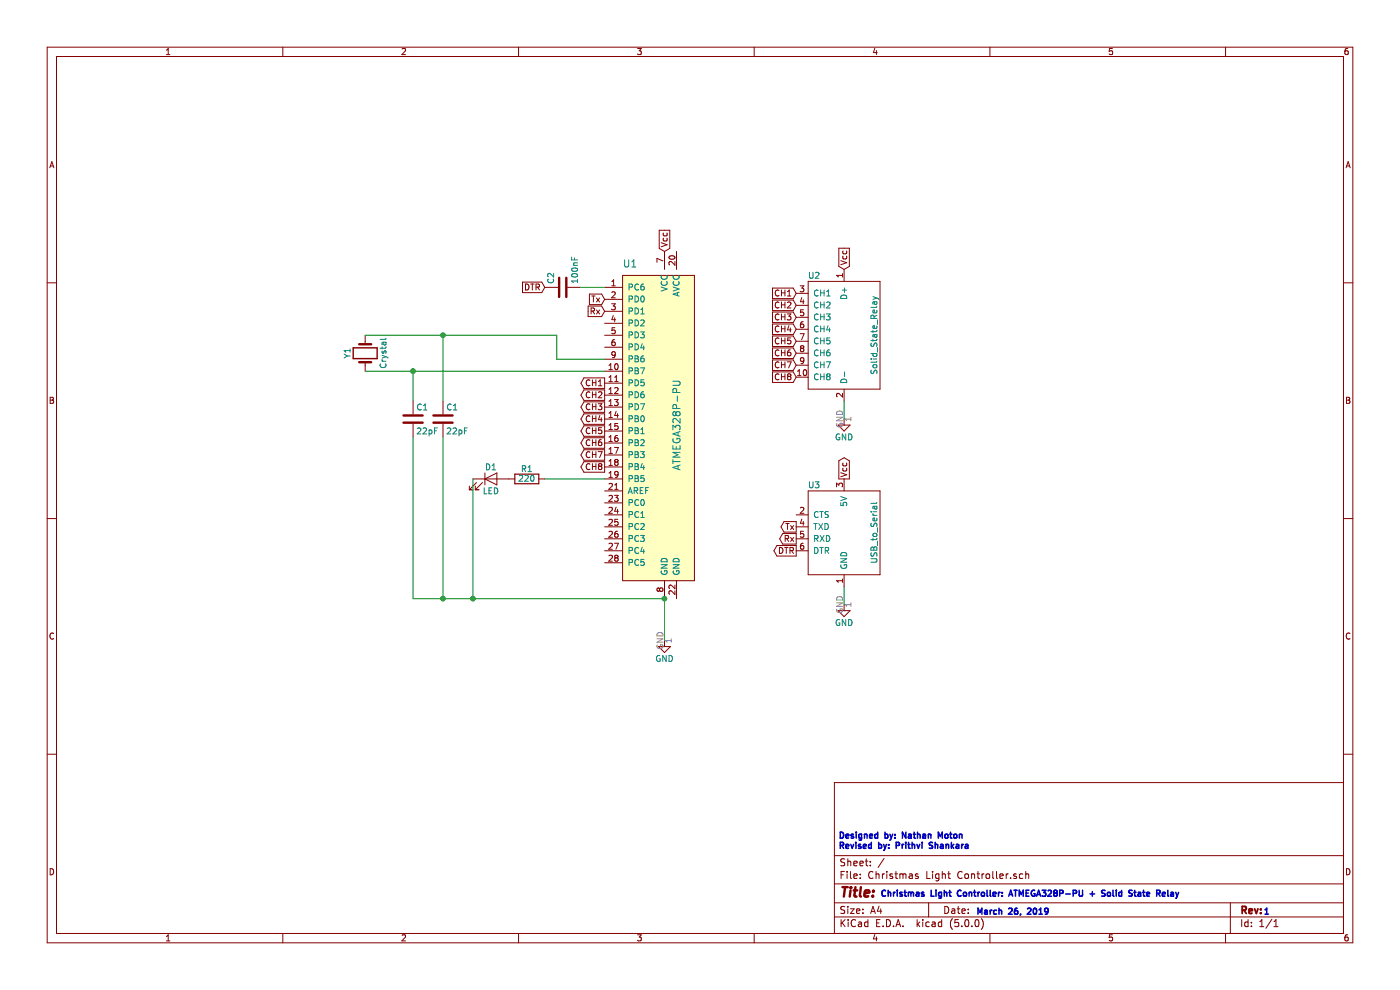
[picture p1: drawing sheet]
EESchema Schematic File Version 4
EELAYER 26 0
EELAYER END
$Descr A4 11693 8268
encoding utf-8
Sheet 1 1
Title ""
Date ""
Rev ""
Comp ""
Comment1 ""
Comment2 ""
Comment3 ""
Comment4 ""
$EndDescr
$Comp
L dk_Embedded-Microcontrollers:ATMEGA328P-PU U1
U 1 1
P 5550 3500
F 0 "U1" H 5200 4800 60  0000 L CNN
F 1 "ATMEGA328P-PU" V 5650 3450 60  0000 C CNN
F 2 "digikey-footprints:DIP-28_W7.62mm" H 5750 3700 60  0001 L CNN
F 3 "http://www.microchip.com/mymicrochip/filehandler.aspx?ddocname=en589968" H 5750 3800 60  0001 L CNN
F 4 "ATMEGA328P-PU-ND" H 5750 3900 60  0001 L CNN "Digi-Key_PN"
F 5 "ATMEGA328P-PU" H 5750 4000 60  0001 L CNN "MPN"
F 6 "Integrated Circuits (ICs)" H 5750 4100 60  0001 L CNN "Category"
F 7 "Embedded - Microcontrollers" H 5750 4200 60  0001 L CNN "Family"
F 8 "http://www.microchip.com/mymicrochip/filehandler.aspx?ddocname=en589968" H 5750 4300 60  0001 L CNN "DK_Datasheet_Link"
F 9 "/product-detail/en/microchip-technology/ATMEGA328P-PU/ATMEGA328P-PU-ND/1914589" H 5750 4400 60  0001 L CNN "DK_Detail_Page"
F 10 "IC MCU 8BIT 32KB FLASH 28DIP" H 5750 4500 60  0001 L CNN "Description"
F 11 "Microchip Technology" H 5750 4600 60  0001 L CNN "Manufacturer"
F 12 "Active" H 5750 4700 60  0001 L CNN "Status"
	1    5550 3500
	1    0    0    -1  
$EndComp
$Comp
L Device:Crystal Y1
U 1 1
P 3050 2950
F 0 "Y1" H 3050 3100 50  0000 C CNN
F 1 "Crystal" H 3050 2800 50  0000 C CNN
F 2 "" H 3050 2950 50  0001 C CNN
F 3 "~" H 3050 2950 50  0001 C CNN
	1    3050 2950
	0    -1   -1   0   
$EndComp
Wire Wire Line
	4650 2800 4650 3000
Wire Wire Line
	4650 3000 5050 3000
Wire Wire Line
	3700 3350 3700 2800
Wire Wire Line
	3050 2800 3700 2800
$Comp
L Device:C C1
U 1 1
P 3450 3500
F 0 "C1" H 3475 3600 50  0000 L CNN
F 1 "22pF" H 3475 3400 50  0000 L CNN
F 2 "" H 3488 3350 50  0001 C CNN
F 3 "~" H 3450 3500 50  0001 C CNN
	1    3450 3500
	1    0    0    -1  
$EndComp
$Comp
L Device:C C1
U 1 1
P 3700 3500
F 0 "C1" H 3725 3600 50  0000 L CNN
F 1 "22pF" H 3725 3400 50  0000 L CNN
F 2 "" H 3738 3350 50  0001 C CNN
F 3 "~" H 3700 3500 50  0001 C CNN
	1    3700 3500
	1    0    0    -1  
$EndComp
Wire Wire Line
	3450 3650 3450 5000
Wire Wire Line
	3700 3650 3700 5000
$Comp
L Device:R R1
U 1 1
P 4400 4000
F 0 "R1" V 4480 4000 50  0000 C CNN
F 1 "220" V 4400 4000 50  0000 C CNN
F 2 "" V 4330 4000 50  0001 C CNN
F 3 "~" H 4400 4000 50  0001 C CNN
	1    4400 4000
	0    -1   -1   0   
$EndComp
$Comp
L Device:LED D1
U 1 1
P 4100 4000
F 0 "D1" H 4100 4100 50  0000 C CNN
F 1 "LED" H 4100 3900 50  0000 C CNN
F 2 "" H 4100 4000 50  0001 C CNN
F 3 "~" H 4100 4000 50  0001 C CNN
	1    4100 4000
	1    0    0    -1  
$EndComp
Wire Wire Line
	3950 4000 3950 5000
$Comp
L Device:C C2
U 1 1
P 4700 2400
F 0 "C2" H 4725 2500 50  0000 L CNN
F 1 "100nF" H 4725 2300 50  0000 L CNN
F 2 "" H 4738 2250 50  0001 C CNN
F 3 "~" H 4700 2400 50  0001 C CNN
	1    4700 2400
	0    -1   -1   0   
$EndComp
Wire Wire Line
	4850 2400 5050 2400
Text GLabel 4550 2400 0    50   Input ~ 0
DTR
Text GLabel 5050 2600 0    50   Input ~ 0
Rx
Text GLabel 5050 2500 0    50   Input ~ 0
Tx
Text GLabel 5550 2100 1    50   Input ~ 0
Vcc
Text GLabel 5050 3200 0    50   Output ~ 0
CH1
Text GLabel 5050 3300 0    50   Output ~ 0
CH2
Text GLabel 5050 3400 0    50   Output ~ 0
CH3
Text GLabel 5050 3500 0    50   Output ~ 0
CH4
Text GLabel 5050 3600 0    50   Output ~ 0
CH5
Text GLabel 5050 3700 0    50   Output ~ 0
CH6
Text GLabel 5050 3800 0    50   Output ~ 0
CH7
Text GLabel 5050 3900 0    50   Output ~ 0
CH8
Wire Wire Line
	3700 2800 4650 2800
Connection ~ 3700 2800
Wire Wire Line
	3450 3350 3450 3100
Wire Wire Line
	3050 3100 3450 3100
Connection ~ 3450 3100
Wire Wire Line
	3450 5000 3700 5000
Connection ~ 3950 5000
Connection ~ 3700 5000
Wire Wire Line
	3700 5000 3950 5000
Wire Wire Line
	4550 4000 5050 4000
Wire Wire Line
	3450 3100 5050 3100
Wire Wire Line
	3950 5000 5550 5000
$Comp
L Christmas~Light~Controller:USB_to_Serial U3
U 1 1
P 7050 4450
F 0 "U3" H 6800 4850 50  0000 C CNN
F 1 "USB_to_Serial" V 7300 4450 50  0000 C CNN
F 2 "" H 7000 4800 50  0001 C CNN
F 3 "" H 7000 4800 50  0001 C CNN
	1    7050 4450
	1    0    0    -1  
$EndComp
Text GLabel 6650 4400 0    50   Output ~ 0
Tx
Text GLabel 6650 4500 0    50   Output ~ 0
Rx
Text GLabel 6650 4600 0    50   Output ~ 0
DTR
$Comp
L power:GND #PWR?
U 1 1
P 7050 5050
F 0 "#PWR?" H 7050 4800 50  0001 C CNN
F 1 "GND" H 7050 4900 50  0000 C CNN
F 2 "" H 7050 5050 50  0001 C CNN
F 3 "" H 7050 5050 50  0001 C CNN
	1    7050 5050
	1    0    0    -1  
$EndComp
$Comp
L power:GND #PWR?
U 1 1
P 5550 5350
F 0 "#PWR?" H 5550 5100 50  0001 C CNN
F 1 "GND" H 5550 5200 50  0000 C CNN
F 2 "" H 5550 5350 50  0001 C CNN
F 3 "" H 5550 5350 50  0001 C CNN
	1    5550 5350
	1    0    0    -1  
$EndComp
Wire Wire Line
	5550 5350 5550 5000
Connection ~ 5550 5000
Wire Wire Line
	7050 5050 7050 4900
Text GLabel 7050 4000 1    50   Output ~ 0
Vcc
$Comp
L Christmas~Light~Controller:Solid_State_Relay U2
U 1 1
P 7050 2800
F 0 "U2" H 6800 3300 50  0000 C CNN
F 1 "Solid_State_Relay" V 7300 2800 50  0000 C CNN
F 2 "" H 6800 3400 50  0001 C CNN
F 3 "" H 6800 3400 50  0001 C CNN
	1    7050 2800
	1    0    0    -1  
$EndComp
Text GLabel 7050 2250 1    50   Input ~ 0
Vcc
Text GLabel 6650 2450 0    50   Input ~ 0
CH1
Text GLabel 6650 2550 0    50   Input ~ 0
CH2
Text GLabel 6650 2650 0    50   Input ~ 0
CH3
Text GLabel 6650 2750 0    50   Input ~ 0
CH4
Text GLabel 6650 2850 0    50   Input ~ 0
CH5
Text GLabel 6650 2950 0    50   Input ~ 0
CH6
Text GLabel 6650 3050 0    50   Input ~ 0
CH7
Text GLabel 6650 3150 0    50   Input ~ 0
CH8
$Comp
L power:GND #PWR?
U 1 1
P 7050 3500
F 0 "#PWR?" H 7050 3250 50  0001 C CNN
F 1 "GND" H 7050 3350 50  0000 C CNN
F 2 "" H 7050 3500 50  0001 C CNN
F 3 "" H 7050 3500 50  0001 C CNN
	1    7050 3500
	1    0    0    -1  
$EndComp
Wire Wire Line
	7050 3500 7050 3350
Text Notes 7350 7500 0    50   ~ 10
Christmas Light Controller: ATMEGA328P-PU + Solid State Relay
Text Notes 8150 7650 0    50   ~ 10
March 26, 2019
Text Notes 7000 7100 0    50   ~ 10
Designed by: Nathan Moton\nRevised by: Prithvi Shankara
Text Notes 10550 7650 0    50   ~ 10
1
$EndSCHEMATC
